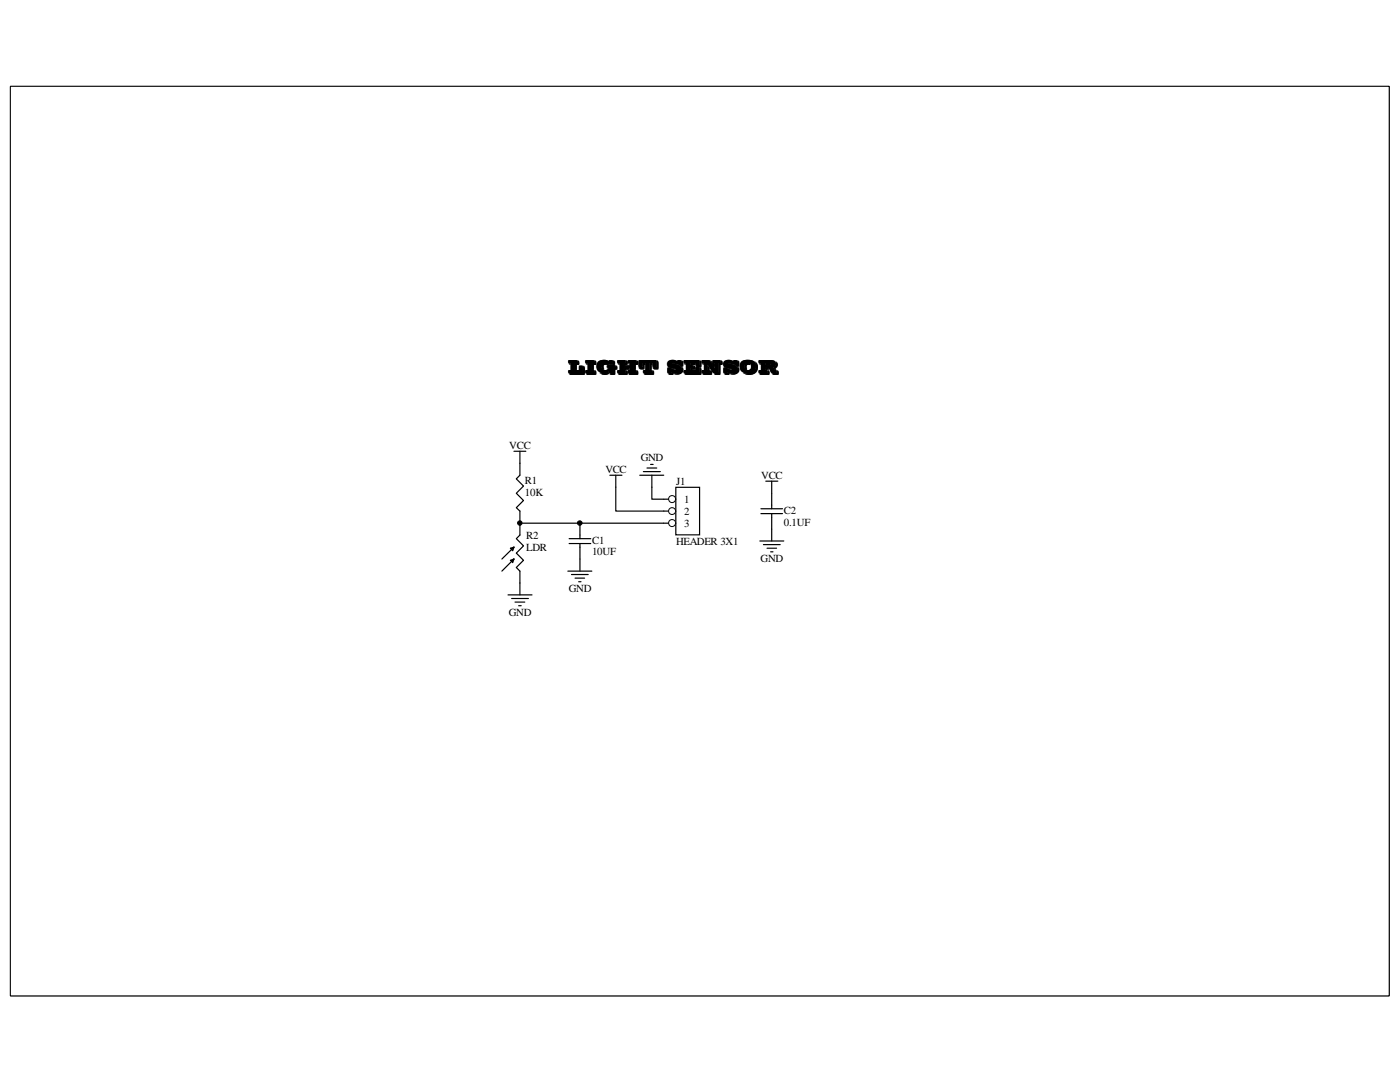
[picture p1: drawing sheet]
<svg xmlns="http://www.w3.org/2000/svg" width="279mm" height="216mm" viewBox="0 0 279 216" stroke-linecap="round" stroke-linejoin="round" font-family="sans-serif">
<path d="M2.1 17.2h275.1v181.5h-275.1z" fill="none" stroke="#000" stroke-width=".2"/>
<path d="M2.1 17.3h275.1v181.4h-275.1z" fill="#fff"/>
<path d="M2.1 17.2h275.1v181.5h-275.1z" fill="none" stroke="#000" stroke-width=".2"/>
<path d="M134.9 97.2h4.7v9.5h-4.7z" fill-rule="evenodd" fill="#fff"/>
<path d="M132.5 99.6h2.4M134.9 97.2h4.7v9.5h-4.7z" fill="none" stroke="#000" stroke-width=".24"/>
<circle cx="134.1" cy="99.6" r=".7" fill="#fff"/>
<circle cx="134.1" cy="99.6" r=".7" fill="none" stroke="#000" stroke-width=".2"/>
<path d="M132.5 102h2.4" fill="none" stroke="#000" stroke-width=".24"/>
<circle cx="134.1" cy="102" r=".69" fill="#fff"/>
<circle cx="134.1" cy="102" r=".69" fill="none" stroke="#000" stroke-width=".2"/>
<path d="M132.5 104.4h2.4" fill="none" stroke="#000" stroke-width=".24"/>
<circle cx="134.1" cy="104.4" r=".7" fill="#fff"/>
<g fill="none" stroke="#000" stroke-width=".2">
<circle cx="103.7" cy="104.4" r=".44"/>
<circle cx="115.7" cy="104.4" r=".46"/>
<circle cx="134.1" cy="104.4" r=".7"/>
</g>
<g fill="none" stroke="#000" stroke-width=".24">
<path d="M102.6 90h2.3M103.8 90v4.8l-.8 .7 1.5 1.5-1.5 1.4 1.5 1.5-1.5 1.4 .8 .7v4.8l-.8 .7 1.5 1.4-1.5 1.5 1.5 1.4-1.5 1.4 .8 .8v4.7M121.7 94.8h2.4M122.9 94.8v7.2h9.6M127.7 94.8h4.8M128.4 94.1h3.4M129.1 93.4h2M129.8 92.7h.5M130.1 94.8v4.8h2.4M152.8 96h2.4M154 96v5.5M101.4 118.7h4.8"/>
<path d="M101.9 111.8l.7-.3-.3 .8zM101.9 109.4l.7-.2-.3 .7zM102.1 119.4h3.4M102.6 111.5l-2.4 2.5M102.6 109.2l-2.4 2.3M103.8 104.4h28.7M113.3 114h4.8M113.6 108.5h4.3M113.6 107.5h4.3M114 114.6h3.4M114.8 115.4h1.9M115.5 116.1h.5"/>
<path d="M115.7 104.4v3.1M115.7 108.5v5.5M151.6 107.9h4.8M151.8 102.5h4.4M151.8 101.5h4.4M152.4 108.7h3.3M153.1 109.4h1.9M153.8 110.1h.5M154 102.5v5.4M102.8 120.1h1.9M103.5 120.9h.5"/>
</g>
<g fill="#000">
<circle cx="103.7" cy="104.4" r=".44"/>
<circle cx="115.7" cy="104.4" r=".46"/>
</g>
<text font-size="3.5" x="113.5" y="74.3">LIGHT SENSOR</text>
<g font-size="2.2">
<text x="101.6" y="89.6">VCC</text>
<text x="120.8" y="94.4">VCC</text>
<text x="127.9" y="91.9">GND</text>
<text x="151.9" y="95.5">VCC</text>
<text x="104.7" y="96.5">R1</text>
<text x="104.7" y="98.9">10K</text>
<text x="134.9" y="96.7">J1</text>
<text x="136.6" y="100.3">1</text>
<text x="105" y="107.5">R2</text>
<text x="136.6" y="102.7">2</text>
<text x="136.6" y="105.1">3</text>
<text x="156.4" y="102.5">C2</text>
<text x="156.4" y="104.9">0.1UF</text>
<text x="105" y="109.9">LDR</text>
<text x="118.2" y="108.5">C1</text>
<text x="118.2" y="110.8">10UF</text>
<text x="134.9" y="108.7">HEADER 3X1</text>
<text x="151.8" y="112.2">GND</text>
<text x="113.5" y="118.2">GND</text>
<text x="101.6" y="123">GND</text>
</g>
</svg>
